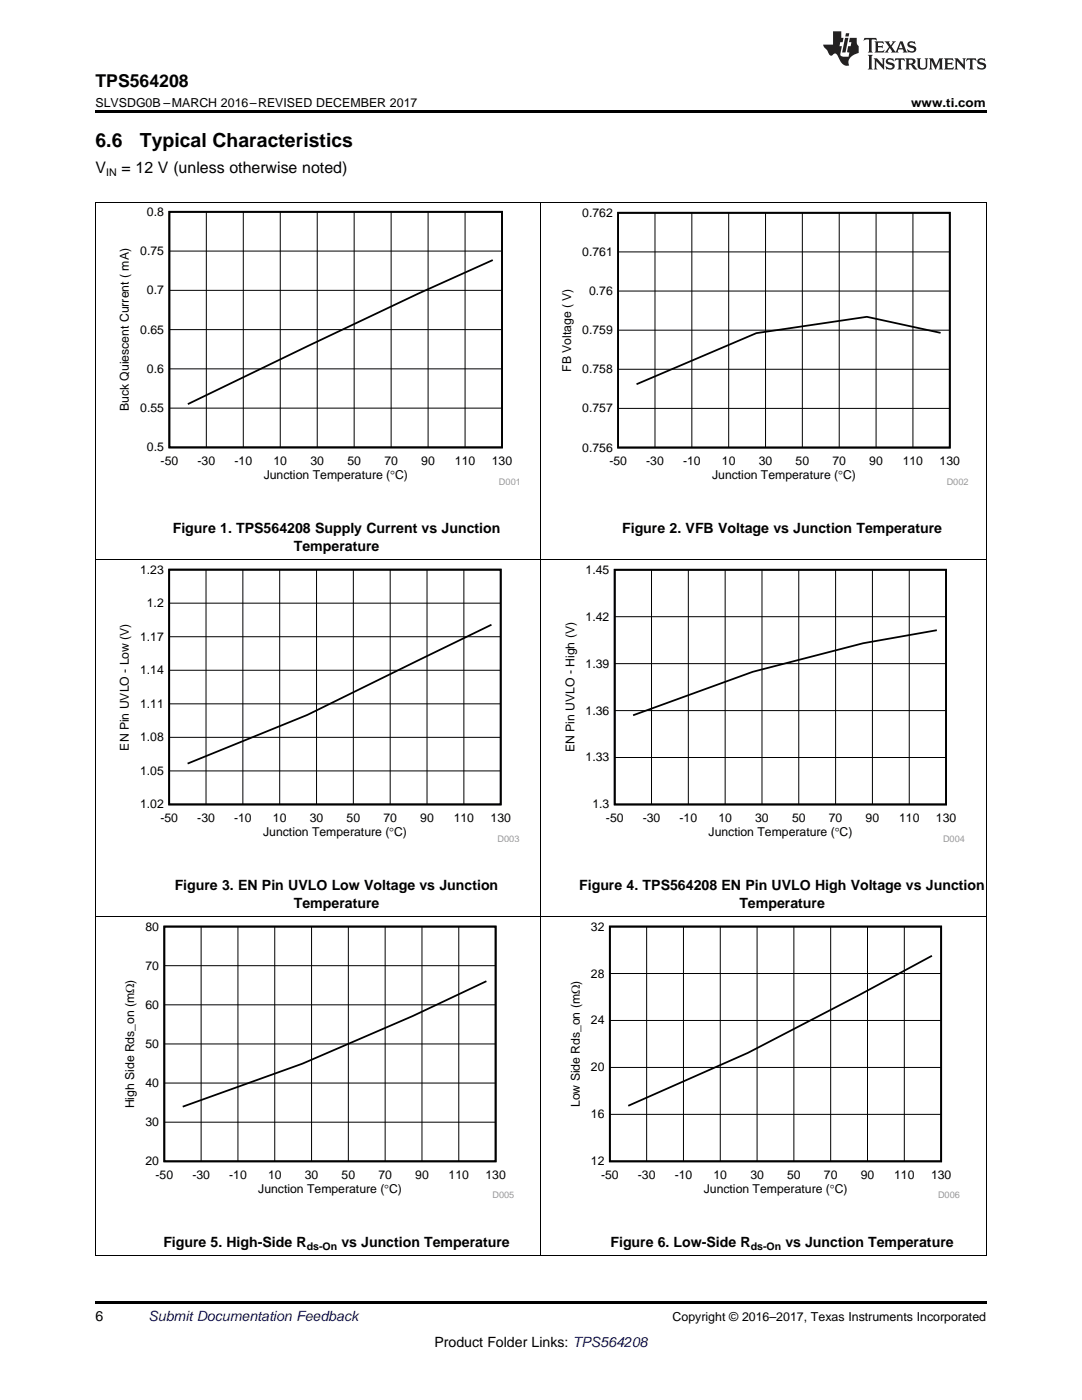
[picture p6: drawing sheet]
<svg xmlns="http://www.w3.org/2000/svg" width="216mm" height="279mm" viewBox="0 0 216 279" stroke-linecap="round" stroke-linejoin="round" font-family="sans-serif">
<path d="M19 259.7h177.8v.5h-177.8z" fill="#000"/>
<path d="M19.1 182.8v67.8M107.9 182.8v67.8M196.8 182.8v67.8M19 250.5h177.8" fill="none" stroke="#000" stroke-width=".2"/>
<path d="M24.4 184h78.2v55.2h-78.2z" fill-rule="evenodd" fill="#fff"/>
<path d="M32.8 184.9h66.1v46.9h-66.1zM97.1 195.8l-14.7 7-22.1 9.5-23.8 8.6" fill="none" stroke="#000" stroke-width=".35"/>
<g fill="none" stroke="#000" stroke-width=".2">
<path d="M32.8 192.7h66.1M40.1 184.9v46.9M47.5 184.9v46.9M54.8 184.9v46.9M62.2 184.9v46.9M69.5 184.9v46.9M76.9 184.9v46.9M84.2 184.9v46.9M91.5 184.9v46.9M32.8 216.1h66.1M32.8 208.3h66.1M32.8 200.5h66.1"/>
<path d="M32.8 224h66.1"/>
</g>
<path d="M113.3 184h78.2v55.2h-78.2z" fill-rule="evenodd" fill="#fff"/>
<path d="M121.7 184.9h66.1v46.9h-66.1zM186 190.7l-14.7 8-22.1 11.4-23.8 10.6" fill="none" stroke="#000" stroke-width=".35"/>
<g fill="none" stroke="#000" stroke-width=".2">
<path d="M19.1 111.7v71.2M107.9 111.7v71.2M196.8 111.7v71.2M19 182.8h177.8M121.7 194.3h66.1M129 184.9v46.9M136.4 184.9v46.9M143.7 184.9v46.9M151.1 184.9v46.9M158.4 184.9v46.9M165.8 184.9v46.9M173.1 184.9v46.9"/>
<path d="M180.4 184.9v46.9M121.7 213h66.1M121.7 203.7h66.1M121.7 222.4h66.1"/>
</g>
<path d="M23.4 112.8h80.2v55.2h-80.2z" fill-rule="evenodd" fill="#fff"/>
<path d="M33.8 113.7h66.1v46.8h-66.1zM98.1 124.7l-36.8 18-23.9 9.7" fill="none" stroke="#000" stroke-width=".35"/>
<g fill="none" stroke="#000" stroke-width=".2">
<path d="M41.1 113.7v46.9M48.5 113.7v46.9M55.8 113.7v46.9M63.2 113.7v46.9M70.5 113.7v46.9M77.9 113.7v46.9M85.2 113.7v46.9M92.6 113.7v46.9M33.8 133.8h66.1M33.8 127.1h66.1M33.8 120.4h66.1M33.8 153.9h66.1"/>
<path d="M33.8 147.2h66.1M33.8 140.5h66.1"/>
</g>
<path d="M112.3 112.8h80.2v55.2h-80.2z" fill-rule="evenodd" fill="#fff"/>
<path d="M122.7 113.7h66.1v46.8h-66.1zM186.9 125.8l-14.7 2.6-22 5.7-23.9 8.6" fill="none" stroke="#000" stroke-width=".35"/>
<g fill="none" stroke="#000" stroke-width=".2">
<path d="M19.1 40.4v71.3M107.9 40.4v71.3M196.8 40.4v71.3M19 111.6h177.8M130 113.7v46.9M137.3 113.7v46.9M144.7 113.7v46.9M152 113.7v46.9M159.4 113.7v46.9M166.7 113.7v46.9M174.1 113.7v46.9M181.4 113.7v46.9"/>
<path d="M122.7 132.4h66.1M122.7 123.1h66.1M122.7 151.2h66.1M122.7 141.8h66.1"/>
</g>
<path d="M23.4 41.3h80.2v55.5h-80.2z" fill-rule="evenodd" fill="#fff"/>
<path d="M33.8 42.3h66.4v47h-66.4zM98.3 51.9l-14.7 6.6-46.1 22.2" fill="none" stroke="#000" stroke-width=".35"/>
<g fill="none" stroke="#000" stroke-width=".2">
<path d="M33.8 57.9h66.4M33.8 50.1h66.4M41.2 42.3v47M48.5 42.3v47M55.9 42.3v47M63.3 42.3v47M70.7 42.3v47M78 42.3v47M85.4 42.3v47M92.8 42.3v47M33.8 73.6h66.4M33.8 65.8h66.4"/>
<path d="M33.8 81.5h66.4"/>
</g>
<path d="M111.6 41.5h81.6v55.3h-81.6z" fill-rule="evenodd" fill="#fff"/>
<path d="M123.3 42.5h66.2v46.8h-66.2zM187.7 66.4l-14.7-3.2-22.1 3.3-23.9 10.2" fill="none" stroke="#000" stroke-width=".35"/>
<g fill="none" stroke="#000" stroke-width=".2">
<path d="M19 40.4h177.8M123.3 58.1h66.2M123.3 50.3h66.2M130.7 42.5v46.8M138 42.5v46.8M145.4 42.5v46.8M152.8 42.5v46.8M160.1 42.5v46.8M167.5 42.5v46.8M174.8 42.5v46.8M182.2 42.5v46.8M123.3 73.7h66.2"/>
<path d="M123.3 65.9h66.2M123.3 81.5h66.2"/>
</g>
<path d="M19 22h177.8v.5h-177.8z" fill="#000"/>
<g fill="#231f20">
<path d="M172.5 7.6l-.1 .5 .4-.2h.6v.1v2.1l-.2 .4h.9l-.2-.4v-2.1l.1-.1h.5l.5 .2-.2-.5zM174.5 8.3l.2 .3v1.5l-.2 .4h1.8l.2-.6a1.04 1.04 0 0 1-1.3 .2v-.7h.6l.3 .2v-.6l-.3 .2h-.6v-.6l.8-.1 .4 .3-.2-.5zM176.5 8.3l.9 1.1-.9 1.1h.8l-.2-.2 .4-.7 .5 .7-.2 .2h1.5l-.2-.2 .2-.4h.9l.1 .4-.2 .2h1l-.3-.3-.7-1.9h-.5l-.9 2-.8-1 .9-1h-.8l.1 .3-.4 .5-.3-.6 .1-.2zM179.7 8.6l.4 1h-.7zM181.3 8.4a.63 .63 0 0 0-.2 .7 .63 .63 0 0 0 .6 .4l.6 .2 .1 .2a.75 .75 0 0 1-.7 .4 .75 .75 0 0 1-.6-.5l.1 .7 .1-.1a1.11 1.11 0 0 0 1.5-.6 1.13 1.13 0 0 0-1.2-.8l-.1-.4a1.04 1.04 0 0 1 1.2 .2l-.2-.5-.2 .1-.4-.2zM173.2 10.9l.2 .4v2.2l-.2 .4h1l-.3-.4v-2.2l.3-.4zM174.3 11.6l.3 .4v1.5l-.3 .4h.8l-.2-.4v-1.3l1.5 1.7v-1.9l.2-.4h-.7l.2 .4v.9l-1.1-1.3zM177 11.8a.62 .62 0 0 0-.2 .7 .62 .62 0 0 0 .6 .4l.6 .1 .1 .3a.76 .76 0 0 1-.7 .3 .76 .76 0 0 1-.7-.4l.2 .7 .1-.1a1.11 1.11 0 0 0 1.5-.6 1.13 1.13 0 0 0-1.2-.8l-.1-.4a1.04 1.04 0 0 1 1.2 .2l-.2-.6-.2 .1-.5-.1zM178.7 11.6l-.2 .6a.61 .61 0 0 1 .8-.3v1.6l-.2 .4h.9l-.2-.4v-1.6a.63 .63 0 0 1 .7 .3l-.1-.6zM180.6 11.6l.3 .4v1.5l-.3 .4h1l-.2-.2-.1-.8 .6 .2a.76 .76 0 0 0 1.2 .7l-1-1a.58 .58 0 0 0 .6-.5 .58 .58 0 0 0-.5-.6zM181.4 11.9h.1a.45 .45 0 0 1 .5 .1 .45 .45 0 0 1 .1 .5l-.8 .2zM182.9 11.6l.2 .2a2.17 2.17 0 0 0 .3 1.9 .99 .99 0 0 0 1.6-.6v-1.1l.2-.4h-.7l.2 .2a1.92 1.92 0 0 1-.2 1.8 .6 .6 0 0 1-.9-.5v-1.1l.2-.4zM185.4 11.6l.2 .4v1.5l-.2 .4h.7l-.2-.4v-1.4l.8 1.8 .8-1.8v1.4l-.2 .4h.9l-.2-.4v-1.5l.2-.4h-.8l-.6 1.5-.6-1.5zM188.4 11.6l.2 .4v1.5l-.2 .4h1.8l.1-.6a1.04 1.04 0 0 1-1.2 .1v-.6h.5l.4 .2v-.6l-.4 .2h-.5v-.7h.8l.3 .3-.1-.6zM190.5 11.6l.2 .4v1.5l-.2 .4h.7l-.2-.4v-1.3l1.5 1.7v-1.9l.2-.4h-.7l.2 .4v.9l-1.1-1.3zM192.9 11.6l-.1 .6a.61 .61 0 0 1 .7-.3l.1 1.6-.3 .4h1l-.3-.4 .1-1.6a.63 .63 0 0 1 .7 .3l-.1-.6zM195.2 11.8a.62 .62 0 0 0-.2 .7 .62 .62 0 0 0 .6 .4l.6 .1 .1 .3a.76 .76 0 0 1-.7 .3 .76 .76 0 0 1-.6-.4l.1 .7 .1-.1a1.11 1.11 0 0 0 1.6-.6 1.13 1.13 0 0 0-1.3-.8l-.1-.4a1.04 1.04 0 0 1 1.2 .2l-.1-.6-.2 .1-.5-.1z"/>
<path d="M166.2 6.3v2.6h-1.9v.4l.8 .9a.91 .91 0 0 0 1 .8 .56 .56 0 0 1 .5-.3 .56 .56 0 0 1 .5 .3l.4 .8a1.53 1.53 0 0 0 1.9 1.2 1.54 1.54 0 0 1 1-2.1l.9-.3v-1.4a1.52 1.52 0 0 1-.4-1.6h-1.3l-.2 .8h.5l-.2 .8h-.5l-.1 1v.2l.4 .1-.2 .8a1.93 1.93 0 0 1-1.6-.3l.3-1.8h-.5l.2-.8h.4l.2-.8h-.4v-1.3zM168.6 7.6l-.6 2.9h.7l.6-2.9zM168.8 6.6l-.1 .7h.6l.2-.7z"/>
</g>
<g font-size="3.9">
<text x="19" y="29.3">6.6</text>
<text x="27.9" y="29.3">Typical Characteristics</text>
</g>
<text font-size="3.5" x="19" y="17.3">TPS564208</text>
<g font-size="3.2">
<text x="19" y="34.4">V</text>
<text x="24.2" y="34.4">= 12 V (unless otherwise noted)</text>
</g>
<g font-size="2.8">
<text x="34.5" y="106.4">Figure 1. TPS564208 Supply Current vs Junction</text>
<text x="124.1" y="106.4">Figure 2. VFB Voltage vs Junction Temperature</text>
<text x="58.6" y="109.9">Temperature</text>
<text x="34.9" y="177.6">Figure 3. EN Pin UVLO Low Voltage vs Junction</text>
<text x="115.6" y="177.6">Figure 4. TPS564208 EN Pin UVLO High Voltage vs Junction</text>
<text x="58.6" y="181.1">Temperature</text>
<text x="147.5" y="181.1">Temperature</text>
<text x="32.6" y="248.8">Figure 5. High-Side R</text>
<text x="68.1" y="248.8">vs Junction Temperature</text>
<text x="121.8" y="248.8">Figure 6. Low-Side R</text>
<text x="156.7" y="248.8">vs Junction Temperature</text>
<text x="19" y="263.6">6</text>
<text x="86.7" y="268.9">Product Folder Links: TPS564208</text>
</g>
<text font-size="2.8" fill="#0000c8" x="29.6" y="263.6">Submit Documentation Feedback</text>
<g font-size="2.5">
<text x="19" y="21.4">SLVSDG0B –MARCH 2016–REVISED DECEMBER 2017</text>
<text x="181.8" y="21.4">www.ti.com</text>
<text x="134.2" y="263.6">Copyright © 2016–2017, Texas Instruments Incorporated</text>
</g>
<g font-size="2.4">
<text x="29.3" y="43.1">0.8</text>
<text x="116.2" y="43.3">0.762</text>
<text x="28" y="50.9">0.75</text>
<text x="116.2" y="51.1">0.761</text>
<text x="29.3" y="58.7">0.7</text>
<text x="117.5" y="58.9">0.76</text>
<text x="28" y="66.6">0.65</text>
<text x="116.2" y="66.7">0.759</text>
<text x="29.3" y="74.4">0.6</text>
<text x="113.9" y="74.2" transform="rotate(-90 113.9 74.2)">FB Voltage ( V)</text>
<text x="116.2" y="74.5">0.758</text>
<text x="25.7" y="82" transform="rotate(-90 25.7 82)">Buck Quiescent Current ( mA)</text>
<text x="28" y="82.3">0.55</text>
<text x="116.2" y="82.3">0.757</text>
<text x="29.3" y="90.1">0.5</text>
<text x="32" y="92.9">-50</text>
<text x="39.4" y="92.9">-30</text>
<text x="46.8" y="92.9">-10</text>
<text x="52.6" y="95.7">Junction Temperature (qC)</text>
<text x="54.6" y="92.9">10</text>
<text x="61.9" y="92.9">30</text>
<text x="69.3" y="92.9">50</text>
<text x="76.7" y="92.9">70</text>
<text x="84.1" y="92.9">90</text>
<text x="90.8" y="92.9">110</text>
<text x="98.1" y="92.9">130</text>
<text x="116.2" y="90.1">0.756</text>
<text x="121.6" y="92.9">-50</text>
<text x="128.9" y="92.9">-30</text>
<text x="136.3" y="92.9">-10</text>
<text x="142.1" y="95.7">Junction Temperature (qC)</text>
<text x="144.1" y="92.9">10</text>
<text x="151.4" y="92.9">30</text>
<text x="158.8" y="92.9">50</text>
<text x="166.1" y="92.9">70</text>
<text x="173.5" y="92.9">90</text>
<text x="180.1" y="92.9">110</text>
<text x="187.5" y="92.9">130</text>
<text x="28" y="114.5">1.23</text>
<text x="116.9" y="114.5">1.45</text>
<text x="29.3" y="121.2">1.2</text>
<text x="116.9" y="123.9">1.42</text>
<text x="28" y="127.9">1.17</text>
<text x="28" y="134.6">1.14</text>
<text x="116.9" y="133.2">1.39</text>
<text x="28" y="141.3">1.11</text>
<text x="116.9" y="142.6">1.36</text>
<text x="25.7" y="149.8" transform="rotate(-90 25.7 149.8)">EN Pin UVLO - Low (V)</text>
<text x="28" y="147.9">1.08</text>
<text x="28" y="154.6">1.05</text>
<text x="114.6" y="150.1" transform="rotate(-90 114.6 150.1)">EN Pin UVLO - High (V)</text>
<text x="116.9" y="152">1.33</text>
<text x="28" y="161.3">1.02</text>
<text x="118.2" y="161.3">1.3</text>
<text x="32" y="164.1">-50</text>
<text x="39.4" y="164.1">-30</text>
<text x="46.7" y="164.1">-10</text>
<text x="52.5" y="166.9">Junction Temperature (qC)</text>
<text x="54.5" y="164.1">10</text>
<text x="61.8" y="164.1">30</text>
<text x="69.2" y="164.1">50</text>
<text x="76.5" y="164.1">70</text>
<text x="83.9" y="164.1">90</text>
<text x="90.5" y="164.1">110</text>
<text x="97.9" y="164.1">130</text>
<text x="120.9" y="164.1">-50</text>
<text x="128.3" y="164.1">-30</text>
<text x="135.6" y="164.1">-10</text>
<text x="141.4" y="166.9">Junction Temperature (qC)</text>
<text x="143.3" y="164.1">10</text>
<text x="150.7" y="164.1">30</text>
<text x="158" y="164.1">50</text>
<text x="165.4" y="164.1">70</text>
<text x="172.7" y="164.1">90</text>
<text x="179.4" y="164.1">110</text>
<text x="186.8" y="164.1">130</text>
<text x="29" y="185.7">80</text>
<text x="117.9" y="185.7">32</text>
<text x="29" y="193.5">70</text>
<text x="117.9" y="195.1">28</text>
<text x="29" y="201.3">60</text>
<text x="29" y="209.1">50</text>
<text x="117.9" y="204.5">24</text>
<text x="117.9" y="213.8">20</text>
<text x="26.8" y="221.2" transform="rotate(-90 26.8 221.2)">High Side Rds_on (m:)</text>
<text x="29" y="216.9">40</text>
<text x="115.7" y="220.9" transform="rotate(-90 115.7 220.9)">Low Side Rds_on (m:)</text>
<text x="29" y="224.8">30</text>
<text x="117.9" y="223.2">16</text>
<text x="29" y="232.6">20</text>
<text x="117.9" y="232.6">12</text>
<text x="31" y="235.3">-50</text>
<text x="38.4" y="235.3">-30</text>
<text x="45.7" y="235.3">-10</text>
<text x="51.5" y="238.1">Junction Temperature (qC)</text>
<text x="53.5" y="235.3">10</text>
<text x="60.8" y="235.3">30</text>
<text x="68.2" y="235.3">50</text>
<text x="75.5" y="235.3">70</text>
<text x="82.9" y="235.3">90</text>
<text x="89.5" y="235.3">110</text>
<text x="96.9" y="235.3">130</text>
<text x="119.9" y="235.3">-50</text>
<text x="127.3" y="235.3">-30</text>
<text x="134.6" y="235.3">-10</text>
<text x="140.4" y="238.1">Junction Temperature (qC)</text>
<text x="142.4" y="235.3">10</text>
<text x="149.7" y="235.3">30</text>
<text x="157.1" y="235.3">50</text>
<text x="164.4" y="235.3">70</text>
<text x="171.8" y="235.3">90</text>
<text x="178.4" y="235.3">110</text>
<text x="185.8" y="235.3">130</text>
</g>
<g font-size="2.1">
<text x="21.2" y="35.1">IN</text>
<text x="61.2" y="249.4">ds-On</text>
<text x="149.8" y="249.4">ds-On</text>
</g>
<g font-size="1.8" fill="#999">
<text x="99.6" y="96.7">D001</text>
<text x="188.9" y="96.7">D002</text>
<text x="99.3" y="168">D003</text>
<text x="188.2" y="168">D004</text>
<text x="98.3" y="239.2">D005</text>
<text x="187.2" y="239.2">D006</text>
</g>
</svg>
